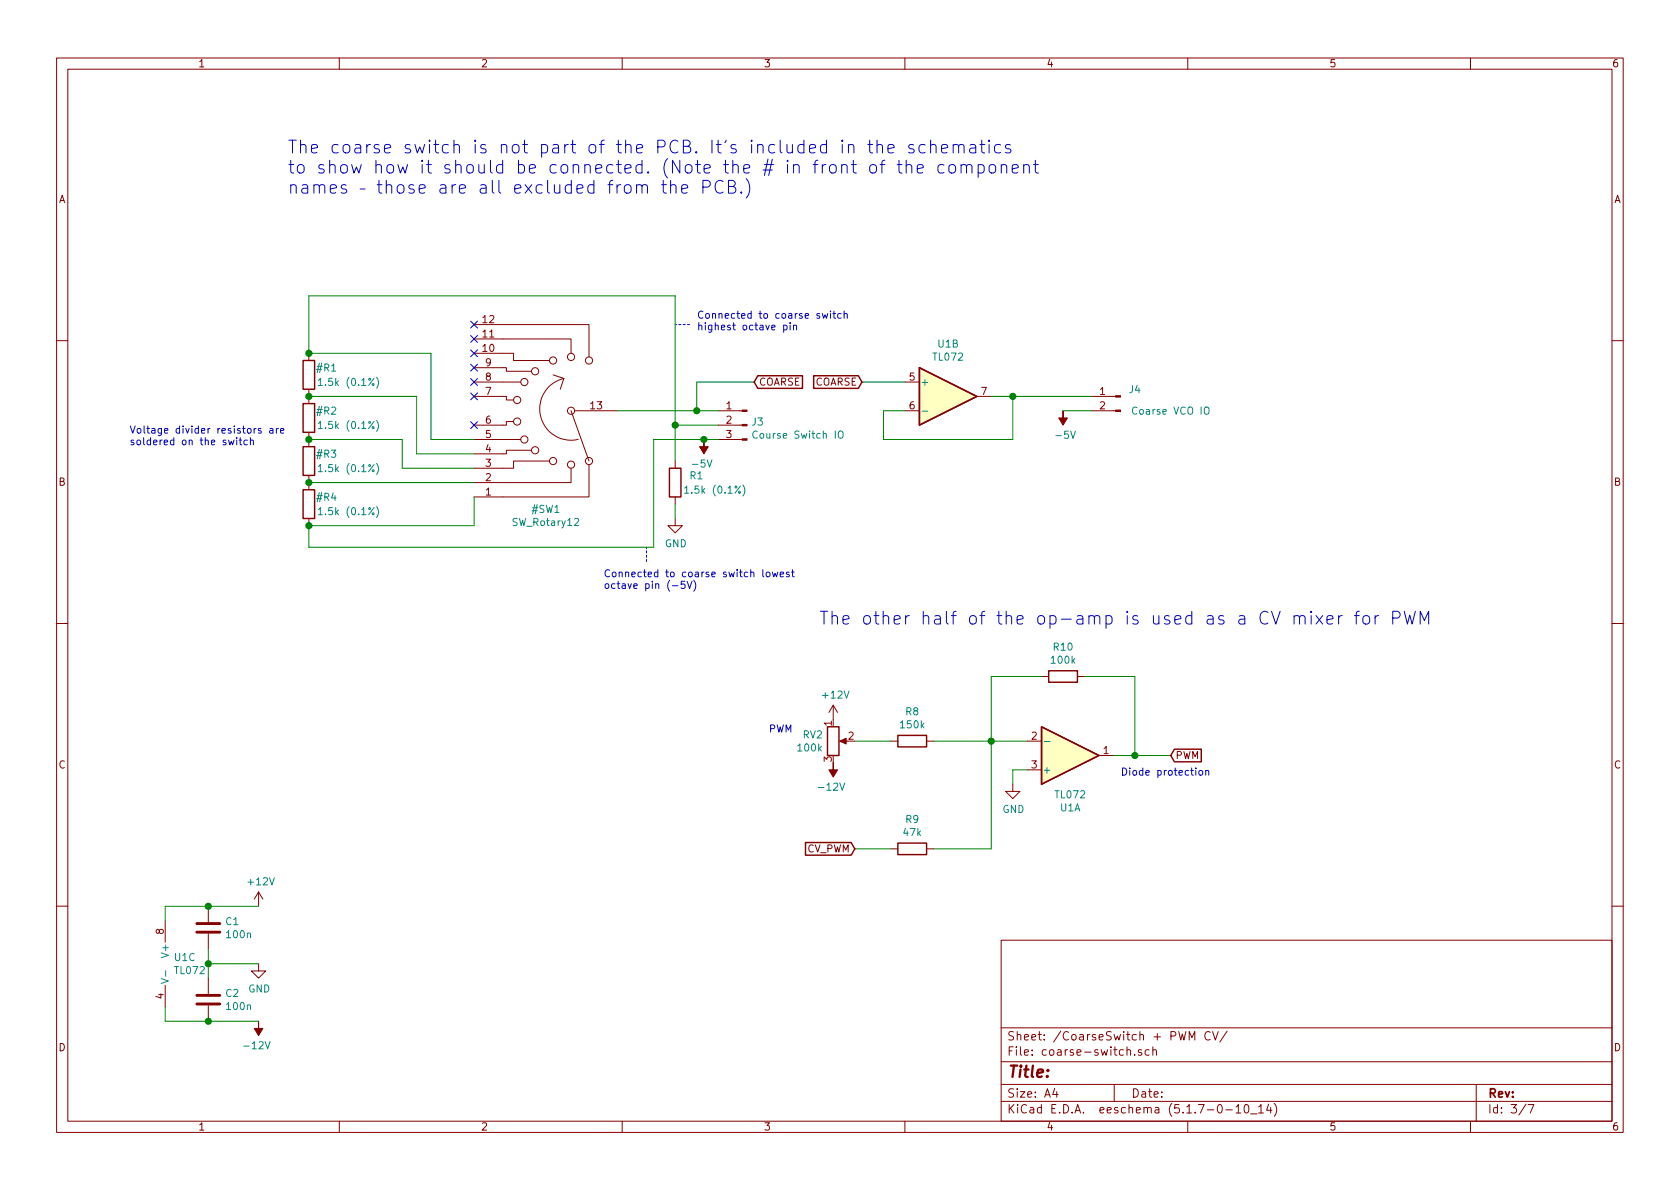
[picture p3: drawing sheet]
EESchema Schematic File Version 4
EELAYER 30 0
EELAYER END
$Descr A4 11693 8268
encoding utf-8
Sheet 3 7
Title ""
Date ""
Rev ""
Comp ""
Comment1 ""
Comment2 ""
Comment3 ""
Comment4 ""
$EndDescr
$Comp
L Switch:SW_Rotary12 #SW?
U 1 1
P 3700 2850
AR Path="/616A4358" Ref="#SW?"  Part="1" 
AR Path="/61694974/616A4358" Ref="#SW1"  Part="1" 
F 0 "#SW1" H 3600 3539 50  0000 C CNN
F 1 "SW_Rotary12" H 3600 3630 50  0000 C CNN
F 2 "" H 3500 3550 50  0001 C CNN
F 3 "http://cdn-reichelt.de/documents/datenblatt/C200/DS-Serie%23LOR.pdf" H 3500 3550 50  0001 C CNN
	1    3700 2850
	-1   0    0    1   
$EndComp
Wire Wire Line
	2150 3650 3300 3650
Wire Wire Line
	3300 3650 3300 3450
Wire Wire Line
	2150 3350 3300 3350
Wire Wire Line
	2150 3050 2800 3050
Wire Wire Line
	2800 3050 2800 3250
Wire Wire Line
	2800 3250 3300 3250
Wire Wire Line
	2150 2750 2900 2750
Wire Wire Line
	2900 2750 2900 3150
Wire Wire Line
	2900 3150 3300 3150
Wire Wire Line
	2150 2450 3000 2450
Wire Wire Line
	3000 2450 3000 3050
Wire Wire Line
	3000 3050 3300 3050
$Comp
L Amplifier_Operational:TL072 #U?
U 1 1
P 7450 5250
AR Path="/616A436A" Ref="#U?"  Part="1" 
AR Path="/61694974/616A436A" Ref="U1"  Part="1" 
F 0 "U1" H 7450 5617 50  0000 C CNN
F 1 "TL072" H 7450 5526 50  0000 C CNN
F 2 "Zimo_Manual_PCB:DIP-8_W7.62mm" H 7450 5250 50  0001 C CNN
F 3 "http://www.ti.com/lit/ds/symlink/tl071.pdf" H 7450 5250 50  0001 C CNN
	1    7450 5250
	1    0    0    1   
$EndComp
Wire Wire Line
	6300 2850 6150 2850
Wire Wire Line
	6150 2850 6150 3050
Wire Wire Line
	6150 3050 7050 3050
Wire Wire Line
	7050 3050 7050 2750
Wire Wire Line
	7050 2750 6900 2750
$Comp
L Device:R #R?
U 1 1
P 2150 2600
AR Path="/616A4375" Ref="#R?"  Part="1" 
AR Path="/61694974/616A4375" Ref="#R1"  Part="1" 
F 0 "#R1" H 2350 2650 50  0000 R CNN
F 1 "1.5k (0.1%)" H 2650 2550 50  0000 R CNN
F 2 "" V 2080 2600 50  0001 C CNN
F 3 "~" H 2150 2600 50  0001 C CNN
	1    2150 2600
	1    0    0    -1  
$EndComp
Connection ~ 2150 2450
$Comp
L Device:R #R?
U 1 1
P 2150 2900
AR Path="/616A437C" Ref="#R?"  Part="1" 
AR Path="/61694974/616A437C" Ref="#R2"  Part="1" 
F 0 "#R2" H 2350 2950 50  0000 R CNN
F 1 "1.5k (0.1%)" H 2650 2850 50  0000 R CNN
F 2 "" V 2080 2900 50  0001 C CNN
F 3 "~" H 2150 2900 50  0001 C CNN
	1    2150 2900
	1    0    0    -1  
$EndComp
Connection ~ 2150 2750
$Comp
L Device:R #R?
U 1 1
P 2150 3200
AR Path="/616A4383" Ref="#R?"  Part="1" 
AR Path="/61694974/616A4383" Ref="#R3"  Part="1" 
F 0 "#R3" H 2350 3250 50  0000 R CNN
F 1 "1.5k (0.1%)" H 2650 3150 50  0000 R CNN
F 2 "" V 2080 3200 50  0001 C CNN
F 3 "~" H 2150 3200 50  0001 C CNN
	1    2150 3200
	1    0    0    -1  
$EndComp
Connection ~ 2150 3050
$Comp
L Device:R #R?
U 1 1
P 2150 3500
AR Path="/616A438A" Ref="#R?"  Part="1" 
AR Path="/61694974/616A438A" Ref="#R4"  Part="1" 
F 0 "#R4" H 2350 3550 50  0000 R CNN
F 1 "1.5k (0.1%)" H 2650 3450 50  0000 R CNN
F 2 "" V 2080 3500 50  0001 C CNN
F 3 "~" H 2150 3500 50  0001 C CNN
	1    2150 3500
	1    0    0    -1  
$EndComp
Connection ~ 2150 3350
NoConn ~ 3300 2950
NoConn ~ 3300 2750
NoConn ~ 3300 2650
NoConn ~ 3300 2550
NoConn ~ 3300 2450
NoConn ~ 3300 2350
NoConn ~ 3300 2250
Text Notes 4200 4100 0    50   ~ 0
Connected to coarse switch lowest \noctave pin (-5V)
$Comp
L Connector:Conn_01x02_Male J?
U 1 1
P 7800 2750
AR Path="/616A4399" Ref="J?"  Part="1" 
AR Path="/61694974/616A4399" Ref="J4"  Part="1" 
F 0 "J4" H 7700 2800 50  0000 C CNN
F 1 "Coarse VCO IO" H 7450 2650 50  0000 C CNN
F 2 "Zimo_Manual_PCB:NSL25_01x02_Vertical" H 7800 2750 50  0001 C CNN
F 3 "~" H 7800 2750 50  0001 C CNN
	1    7800 2750
	-1   0    0    -1  
$EndComp
$Comp
L Connector:Conn_01x03_Male J?
U 1 1
P 5200 2950
AR Path="/616A439F" Ref="J?"  Part="1" 
AR Path="/61694974/616A439F" Ref="J3"  Part="1" 
F 0 "J3" H 5172 2974 50  0000 R CNN
F 1 "Course Switch IO" H 5172 2883 50  0000 R CNN
F 2 "Zimo_Manual_PCB:NSL25_01x03_Vertical" H 5200 2950 50  0001 C CNN
F 3 "~" H 5200 2950 50  0001 C CNN
	1    5200 2950
	-1   0    0    -1  
$EndComp
$Comp
L power:-5V #PWR?
U 1 1
P 7400 2850
AR Path="/616A43A5" Ref="#PWR?"  Part="1" 
AR Path="/61694974/616A43A5" Ref="#PWR08"  Part="1" 
F 0 "#PWR08" H 7400 2950 50  0001 C CNN
F 1 "-5V" H 7415 3023 50  0000 C CNN
F 2 "" H 7400 2850 50  0001 C CNN
F 3 "" H 7400 2850 50  0001 C CNN
	1    7400 2850
	1    0    0    1   
$EndComp
Wire Wire Line
	7400 2850 7600 2850
$Comp
L power:-5V #PWR?
U 1 1
P 4900 3050
AR Path="/616A43AC" Ref="#PWR?"  Part="1" 
AR Path="/61694974/616A43AC" Ref="#PWR07"  Part="1" 
F 0 "#PWR07" H 4900 3150 50  0001 C CNN
F 1 "-5V" H 4915 3223 50  0000 C CNN
F 2 "" H 4900 3050 50  0001 C CNN
F 3 "" H 4900 3050 50  0001 C CNN
	1    4900 3050
	-1   0    0    1   
$EndComp
Wire Wire Line
	4900 3050 5000 3050
Wire Wire Line
	4900 3050 4550 3050
Wire Wire Line
	4550 3050 4550 3800
Wire Wire Line
	4550 3800 2150 3800
Wire Wire Line
	2150 3800 2150 3650
Connection ~ 4900 3050
Connection ~ 2150 3650
Wire Wire Line
	5000 2850 4850 2850
Wire Wire Line
	4700 2050 2150 2050
Wire Wire Line
	4850 2650 4850 2850
Connection ~ 4850 2850
Wire Wire Line
	4850 2850 4300 2850
Wire Wire Line
	7600 2750 7050 2750
Connection ~ 7050 2750
Wire Wire Line
	2150 2050 2150 2450
$Comp
L power:GND #PWR?
U 1 1
P 4700 3600
AR Path="/616A43C2" Ref="#PWR?"  Part="1" 
AR Path="/61694974/616A43C2" Ref="#PWR06"  Part="1" 
F 0 "#PWR06" H 4700 3350 50  0001 C CNN
F 1 "GND" H 4705 3427 50  0000 C CNN
F 2 "" H 4700 3600 50  0001 C CNN
F 3 "" H 4700 3600 50  0001 C CNN
	1    4700 3600
	1    0    0    -1  
$EndComp
Wire Wire Line
	5000 2950 4700 2950
$Comp
L Device:R R?
U 1 1
P 4700 3350
AR Path="/616A43C9" Ref="R?"  Part="1" 
AR Path="/61694974/616A43C9" Ref="R1"  Part="1" 
F 0 "R1" H 4900 3400 50  0000 R CNN
F 1 "1.5k (0.1%)" H 5200 3300 50  0000 R CNN
F 2 "Zimo_Manual_PCB:R_Axial_Vertical" V 4630 3350 50  0001 C CNN
F 3 "~" H 4700 3350 50  0001 C CNN
	1    4700 3350
	1    0    0    -1  
$EndComp
Wire Wire Line
	4700 3600 4700 3500
Wire Wire Line
	4700 3200 4700 2950
Wire Wire Line
	4700 2050 4700 2950
Connection ~ 4700 2950
Text Notes 900  3100 0    50   ~ 0
Voltage divider resistors are \nsoldered on the switch
Text GLabel 6000 2650 0    50   Input ~ 0
COARSE
Text GLabel 5250 2650 2    50   Input ~ 0
COARSE
Wire Wire Line
	6000 2650 6300 2650
Wire Wire Line
	5250 2650 4850 2650
Text Notes 2000 1350 0    89   ~ 0
The coarse switch is not part of the PCB. It’s included in the schematics \nto show how it should be connected. (Note the # in front of the component\nnames – those are all excluded from the PCB.)
$Comp
L Amplifier_Operational:TL072 U?
U 3 1
P 1250 6700
AR Path="/616D2B29" Ref="U?"  Part="3" 
AR Path="/61694974/616D2B29" Ref="U1"  Part="3" 
F 0 "U1" H 1208 6746 50  0000 L CNN
F 1 "TL072" H 1208 6655 50  0000 L CNN
F 2 "Zimo_Manual_PCB:DIP-8_W7.62mm" H 1250 6700 50  0001 C CNN
F 3 "http://www.ti.com/lit/ds/symlink/tl071.pdf" H 1250 6700 50  0001 C CNN
	3    1250 6700
	1    0    0    -1  
$EndComp
$Comp
L Device:C C?
U 1 1
P 1450 6450
AR Path="/616D2B2F" Ref="C?"  Part="1" 
AR Path="/61694974/616D2B2F" Ref="C1"  Part="1" 
F 0 "C1" H 1565 6496 50  0000 L CNN
F 1 "100n" H 1565 6405 50  0000 L CNN
F 2 "Zimo_Manual_PCB:C_Disc_D5.0mm_W2.5mm_P2.50mm" H 1488 6300 50  0001 C CNN
F 3 "~" H 1450 6450 50  0001 C CNN
	1    1450 6450
	1    0    0    -1  
$EndComp
Wire Wire Line
	1150 6400 1150 6300
Wire Wire Line
	1150 6300 1450 6300
$Comp
L Device:C C?
U 1 1
P 1450 6950
AR Path="/616D2B37" Ref="C?"  Part="1" 
AR Path="/61694974/616D2B37" Ref="C2"  Part="1" 
F 0 "C2" H 1565 6996 50  0000 L CNN
F 1 "100n" H 1565 6905 50  0000 L CNN
F 2 "Zimo_Manual_PCB:C_Disc_D5.0mm_W2.5mm_P2.50mm" H 1488 6800 50  0001 C CNN
F 3 "~" H 1450 6950 50  0001 C CNN
	1    1450 6950
	1    0    0    -1  
$EndComp
Wire Wire Line
	1450 7100 1150 7100
Wire Wire Line
	1150 7000 1150 7100
Wire Wire Line
	1450 6600 1450 6700
$Comp
L power:+12V #PWR01
U 1 1
P 1800 6300
F 0 "#PWR01" H 1800 6150 50  0001 C CNN
F 1 "+12V" H 1815 6473 50  0000 C CNN
F 2 "" H 1800 6300 50  0001 C CNN
F 3 "" H 1800 6300 50  0001 C CNN
	1    1800 6300
	1    0    0    -1  
$EndComp
Wire Wire Line
	1800 6300 1450 6300
Connection ~ 1450 6300
$Comp
L power:GND #PWR02
U 1 1
P 1800 6700
F 0 "#PWR02" H 1800 6450 50  0001 C CNN
F 1 "GND" H 1805 6527 50  0000 C CNN
F 2 "" H 1800 6700 50  0001 C CNN
F 3 "" H 1800 6700 50  0001 C CNN
	1    1800 6700
	1    0    0    -1  
$EndComp
Wire Wire Line
	1800 6700 1450 6700
Connection ~ 1450 6700
Wire Wire Line
	1450 6700 1450 6800
$Comp
L power:-12V #PWR03
U 1 1
P 1800 7100
F 0 "#PWR03" H 1800 7200 50  0001 C CNN
F 1 "-12V" H 1815 7273 50  0000 C CNN
F 2 "" H 1800 7100 50  0001 C CNN
F 3 "" H 1800 7100 50  0001 C CNN
	1    1800 7100
	-1   0    0    1   
$EndComp
Wire Wire Line
	1800 7100 1450 7100
Connection ~ 1450 7100
$Comp
L Amplifier_Operational:TL072 U1
U 2 1
P 6600 2750
F 0 "U1" H 6600 3117 50  0000 C CNN
F 1 "TL072" H 6600 3026 50  0000 C CNN
F 2 "Zimo_Manual_PCB:DIP-8_W7.62mm" H 6600 2750 50  0001 C CNN
F 3 "http://www.ti.com/lit/ds/symlink/tl071.pdf" H 6600 2750 50  0001 C CNN
	2    6600 2750
	1    0    0    -1  
$EndComp
$Comp
L power:+12V #PWR?
U 1 1
P 5800 5000
AR Path="/617B18B0/61837E95" Ref="#PWR?"  Part="1" 
AR Path="/61694974/61837E95" Ref="#PWR0104"  Part="1" 
F 0 "#PWR0104" H 5800 4850 50  0001 C CNN
F 1 "+12V" H 5815 5173 50  0000 C CNN
F 2 "" H 5800 5000 50  0001 C CNN
F 3 "" H 5800 5000 50  0001 C CNN
	1    5800 5000
	1    0    0    -1  
$EndComp
$Comp
L power:-12V #PWR?
U 1 1
P 5800 5300
AR Path="/617B18B0/61837E9B" Ref="#PWR?"  Part="1" 
AR Path="/61694974/61837E9B" Ref="#PWR0105"  Part="1" 
F 0 "#PWR0105" H 5800 5400 50  0001 C CNN
F 1 "-12V" H 5815 5473 50  0000 C CNN
F 2 "" H 5800 5300 50  0001 C CNN
F 3 "" H 5800 5300 50  0001 C CNN
	1    5800 5300
	-1   0    0    1   
$EndComp
$Comp
L Device:R R?
U 1 1
P 6350 5150
AR Path="/617B18B0/61837EA1" Ref="R?"  Part="1" 
AR Path="/61694974/61837EA1" Ref="R8"  Part="1" 
F 0 "R8" V 6143 5150 50  0000 C CNN
F 1 "150k" V 6234 5150 50  0000 C CNN
F 2 "Zimo_Manual_PCB:R_Axial_Vertical" V 6280 5150 50  0001 C CNN
F 3 "~" H 6350 5150 50  0001 C CNN
	1    6350 5150
	0    1    1    0   
$EndComp
Wire Wire Line
	6200 5150 5950 5150
$Comp
L Device:R_POT RV?
U 1 1
P 5800 5150
AR Path="/617B18B0/61837EB9" Ref="RV?"  Part="1" 
AR Path="/61694974/61837EB9" Ref="RV2"  Part="1" 
F 0 "RV2" H 5731 5196 50  0000 R CNN
F 1 "100k" H 5731 5105 50  0000 R CNN
F 2 "Zimo_Manual_PCB:NSL25_01x03_Vertical" H 5800 5150 50  0001 C CNN
F 3 "~" H 5800 5150 50  0001 C CNN
	1    5800 5150
	1    0    0    -1  
$EndComp
$Comp
L Device:R R?
U 1 1
P 6350 5900
AR Path="/617B18B0/61837EBF" Ref="R?"  Part="1" 
AR Path="/61694974/61837EBF" Ref="R9"  Part="1" 
F 0 "R9" V 6143 5900 50  0000 C CNN
F 1 "47k" V 6234 5900 50  0000 C CNN
F 2 "Zimo_Manual_PCB:R_Axial_Vertical" V 6280 5900 50  0001 C CNN
F 3 "~" H 6350 5900 50  0001 C CNN
	1    6350 5900
	0    1    1    0   
$EndComp
Wire Wire Line
	6200 5900 5950 5900
Wire Wire Line
	6500 5900 6900 5900
Wire Wire Line
	6900 5900 6900 5150
Connection ~ 6900 5150
Wire Wire Line
	6900 5150 6500 5150
$Comp
L power:GND #PWR?
U 1 1
P 7050 5450
AR Path="/617B18B0/61837ECA" Ref="#PWR?"  Part="1" 
AR Path="/61694974/61837ECA" Ref="#PWR0107"  Part="1" 
F 0 "#PWR0107" H 7050 5200 50  0001 C CNN
F 1 "GND" H 7055 5277 50  0000 C CNN
F 2 "" H 7050 5450 50  0001 C CNN
F 3 "" H 7050 5450 50  0001 C CNN
	1    7050 5450
	1    0    0    -1  
$EndComp
Wire Wire Line
	7150 5350 7050 5350
Wire Wire Line
	7050 5350 7050 5450
$Comp
L Device:R R?
U 1 1
P 7400 4700
AR Path="/617B18B0/61837ED2" Ref="R?"  Part="1" 
AR Path="/61694974/61837ED2" Ref="R10"  Part="1" 
F 0 "R10" V 7193 4700 50  0000 C CNN
F 1 "100k" V 7284 4700 50  0000 C CNN
F 2 "Zimo_Manual_PCB:R_Axial_Vertical" V 7330 4700 50  0001 C CNN
F 3 "~" H 7400 4700 50  0001 C CNN
	1    7400 4700
	0    1    1    0   
$EndComp
Wire Wire Line
	7250 4700 6900 4700
Wire Wire Line
	6900 4700 6900 5150
Wire Wire Line
	7550 4700 7900 4700
Wire Wire Line
	7900 4700 7900 5250
Text Notes 7800 5400 0    50   ~ 0
Diode protection
Wire Wire Line
	7150 5150 6900 5150
Text GLabel 8150 5250 2    50   Input ~ 0
PWM
Wire Wire Line
	7750 5250 7900 5250
Connection ~ 7900 5250
Wire Wire Line
	7900 5250 8150 5250
Text Notes 5700 4350 0    89   ~ 0
The other half of the op-amp is used as a CV mixer for PWM
Text Notes 5350 5100 0    50   ~ 0
PWM
Text Notes 4850 2300 0    50   ~ 0
Connected to coarse switch \nhighest octave pin
Wire Notes Line
	4500 3900 4500 3800
Wire Notes Line
	4800 2250 4700 2250
Text GLabel 5950 5900 0    50   Input ~ 0
CV_PWM
$EndSCHEMATC
